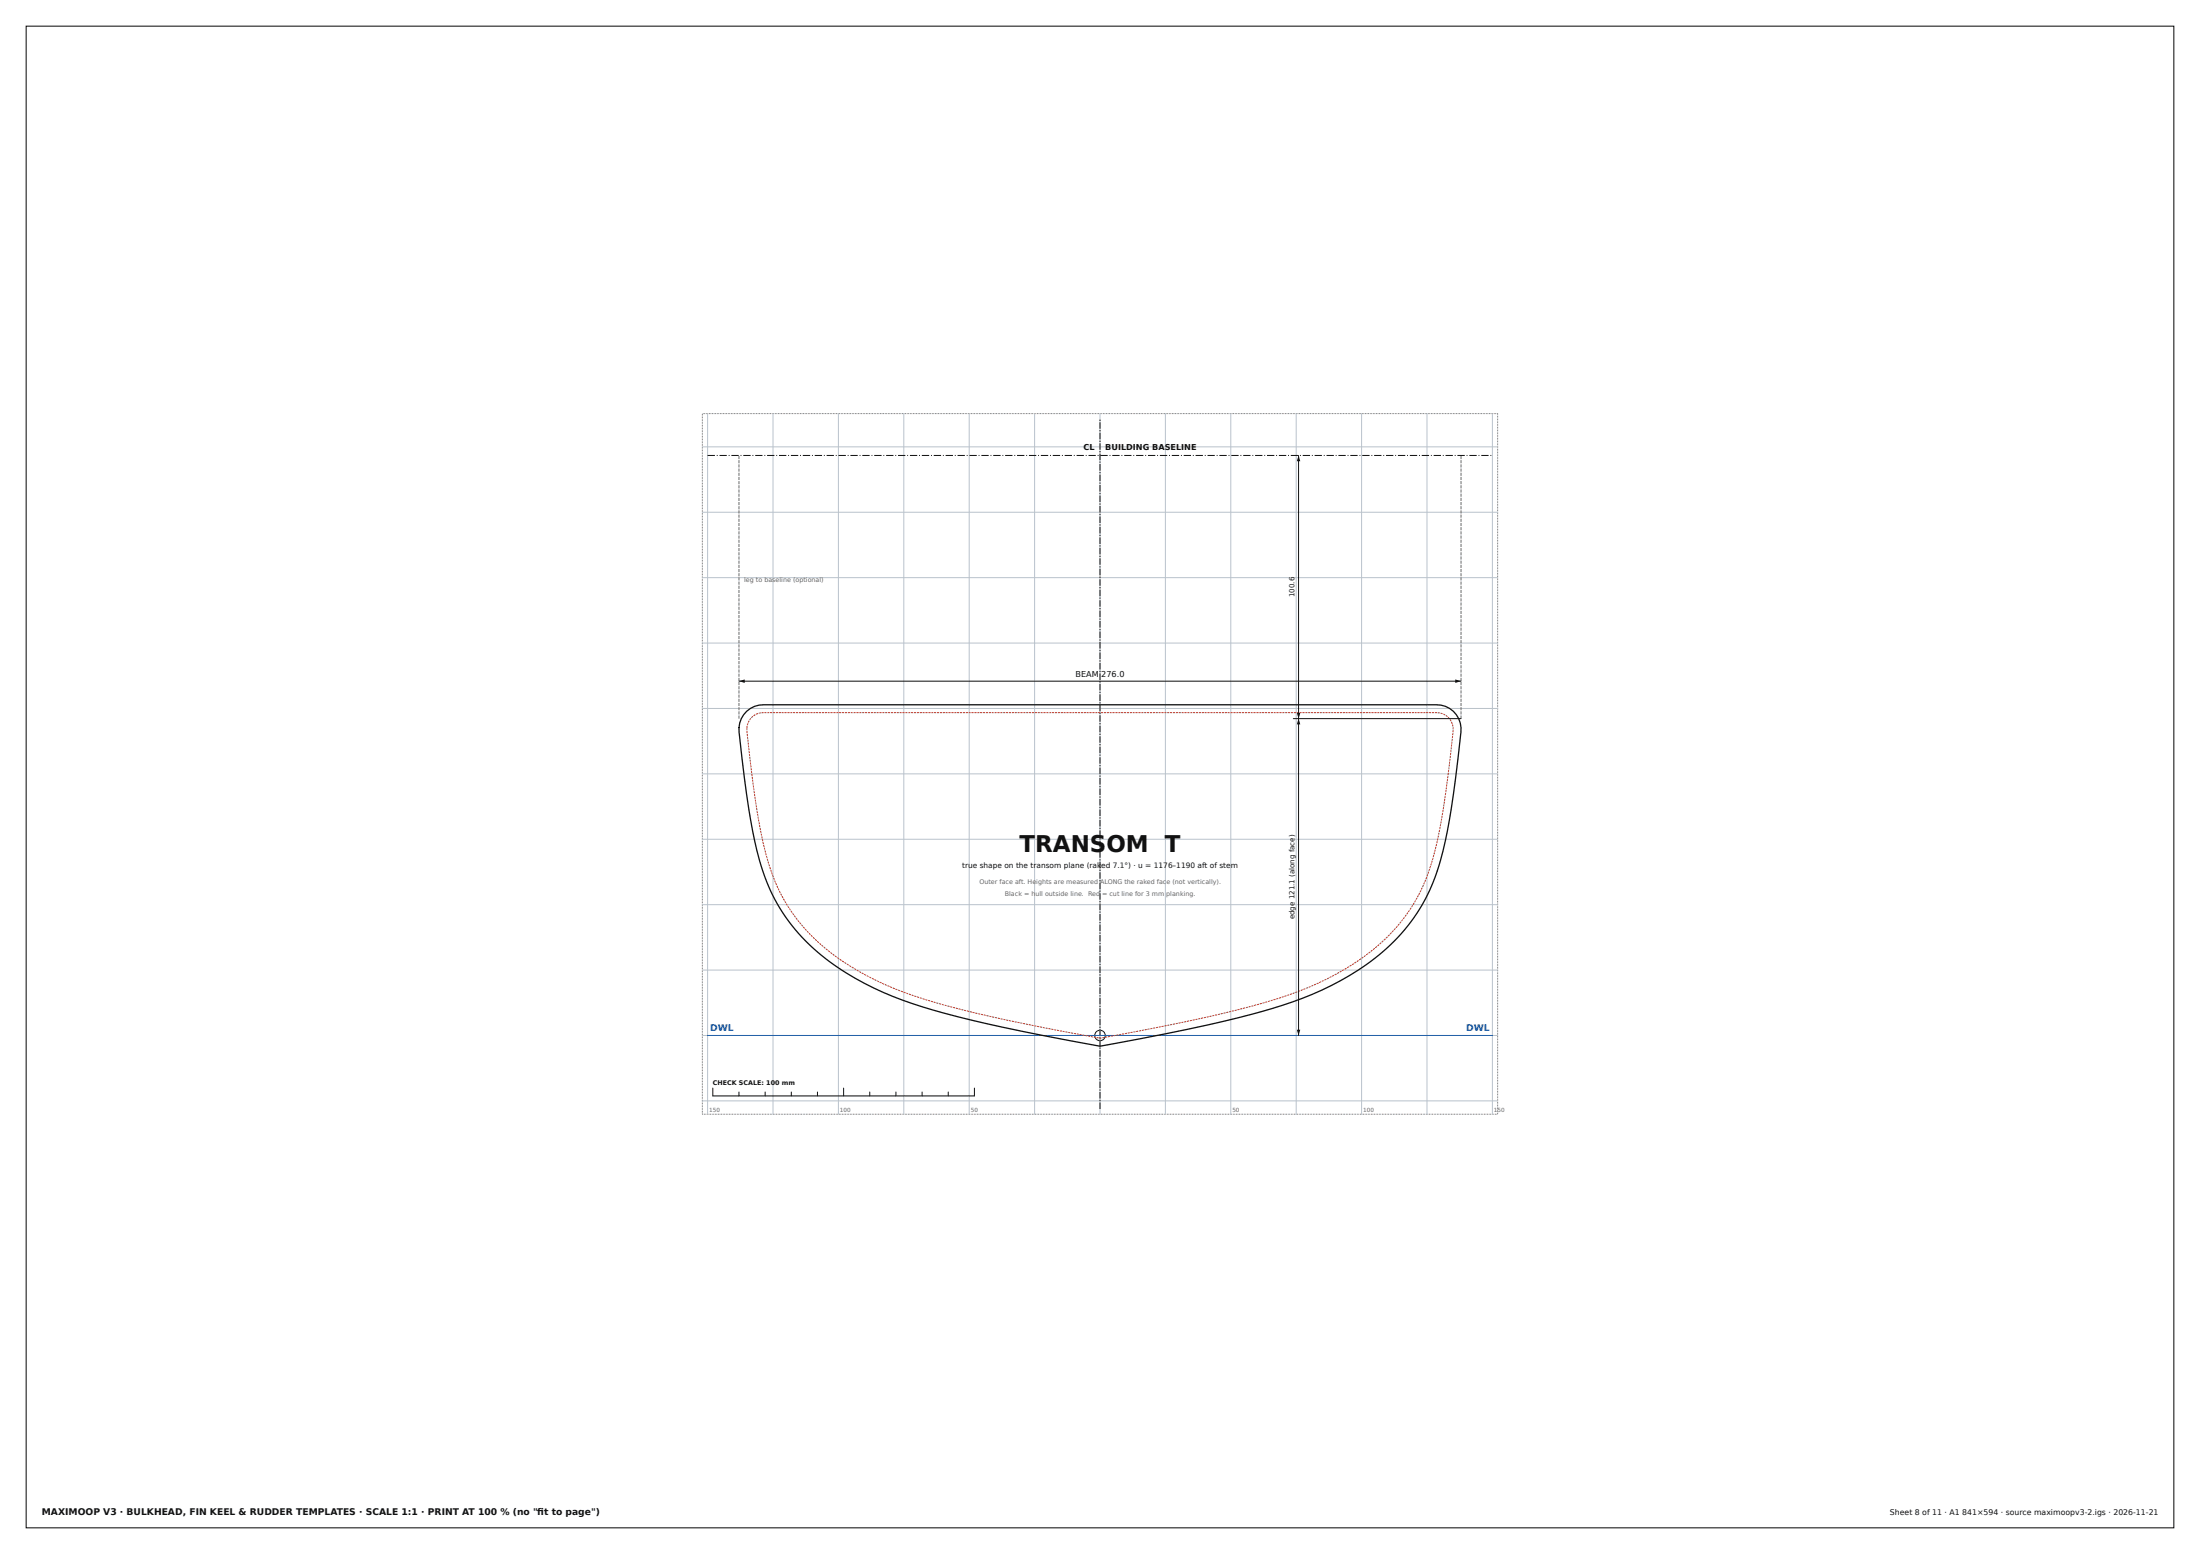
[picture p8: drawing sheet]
<svg xmlns="http://www.w3.org/2000/svg" width="841mm" height="594mm" viewBox="0 0 841 594" stroke-linecap="round" stroke-linejoin="round" font-family="sans-serif">
<path d="M10 10h821v574h-821z" fill="none" stroke="#111" stroke-width=".4"/>
<path d="M268.5 158.1h304v267.8h-304z" fill="none" stroke="#666" stroke-width=".38" stroke-dasharray=".3 .3" stroke-linecap="butt"/>
<circle cx="420.5" cy="395.8" r="2" fill="none" stroke="#111" stroke-width=".38"/>
<g fill="#111">
<path d="M282.5 260.4l2.2-.7v1.3z"/>
<path d="M556.3 259.7l2.2 .7-2.2 .6z"/>
<path d="M495.7 393.6h1.4l-.7 2.2z"/>
<path d="M496.4 274.7l.7 2.2h-1.4z"/>
<path d="M495.7 272.5h1.4l-.7 2.2z"/>
<path d="M496.4 174.1l.7 2.2h-1.4z"/>
</g>
<g fill="none" stroke="#b9c2cc" stroke-width=".38">
<path d="M270.5 158.1v267.8M295.5 158.1v267.8M320.5 158.1v267.8M345.5 158.1v267.8M370.5 158.1v267.8M395.5 158.1v267.8M420.5 158.1v267.8M445.5 158.1v267.8M470.5 158.1v267.8M495.5 158.1v267.8M520.5 158.1v267.8M545.5 158.1v267.8"/>
<path d="M570.5 158.1v267.8M268.5 170.8h304M268.5 195.8h304M268.5 220.8h304M268.5 245.8h304M268.5 270.8h304M268.5 295.8h304M268.5 320.8h304M268.5 345.8h304M268.5 370.8h304M268.5 395.8h304M268.5 420.8h304"/>
</g>
<path d="M420.5 423.9v-263.8" fill="none" stroke="#111" stroke-width=".38" stroke-dasharray="2.5 .5 .5 .5" stroke-linecap="butt"/>
<path d="M270.5 395.8h300" fill="none" stroke="#1f5fa8" stroke-width=".38"/>
<path d="M270.5 174.1h300" fill="none" stroke="#111" stroke-width=".38" stroke-dasharray="2.8 .7 .4 .7" stroke-linecap="butt"/>
<path d="M282.5 274.7v-100.6M558.5 274.7v-100.6" fill="none" stroke="#666" stroke-width=".38" stroke-dasharray="1.2 .4" stroke-linecap="butt"/>
<path d="M285.5 271.9a10.1 10.1 0 0 1 8.4-2.5h255.2a9.3 9.3 0 0 1 9.4 10.5 307.2 307.2 0 0 1-7.9 49 71.7 71.7 0 0 1-34.8 44.1 147.2 147.2 0 0 1-42.7 16.1l-19.4 4.4-33.2 6.4a582.1 582.1 0 0 1-68-15.1 105.7 105.7 0 0 1-43.1-23.7 69.5 69.5 0 0 1-20.1-36 351.3 351.3 0 0 1-6.8-47 9.4 9.4 0 0 1 3-6.2z" fill="none" stroke="#111" stroke-width=".5"/>
<path d="M285.5 278.3a6.3 6.3 0 0 1 6.5-5.9h257a6.3 6.3 0 0 1 6.5 7.3 304.2 304.2 0 0 1-7.7 48.4 68.7 68.7 0 0 1-33.6 42.3 144.3 144.3 0 0 1-41.8 15.8l-19.3 4.4-32.6 6.3a577 577 0 0 1-67.1-14.9 101.5 101.5 0 0 1-43.3-24.4 67.3 67.3 0 0 1-18.3-35.1 347.3 347.3 0 0 1-6.3-44.2" fill="none" stroke="#c0392b" stroke-width=".38" stroke-dasharray=".8 .3" stroke-linecap="butt"/>
<g fill="none" stroke="#111" stroke-width=".38">
<path d="M496.4 174.1v221.7M282.5 260.4h276M494.4 274.7h64.1M272.5 415.9v3M282.5 417.4v1.5M292.5 417.4v1.5M302.5 417.4v1.5M312.5 417.4v1.5M322.5 415.9v3M332.5 417.4v1.5M342.5 417.4v1.5M352.5 417.4v1.5"/>
<path d="M362.5 417.4v1.5M372.5 415.9v3"/>
</g>
<path d="M272.5 418.9h100" fill="none" stroke="#111" stroke-width=".4"/>
<text font-size="8.8" fill="#111" x="389.8" y="325.8">TRANSOM T</text>
<g font-size="3.5" fill="#1f5fa8">
<text x="271.5" y="394">DWL</text>
<text x="560.5" y="394">DWL</text>
</g>
<g font-size="3.5" fill="#111">
<text x="16" y="579">MAXIMOOP V3 · BULKHEAD, FIN KEEL &amp; RUDDER TEMPLATES · SCALE 1:1 · PRINT AT 100 % (no &quot;ft to page&quot;)</text>
<text x="205.4" y="579">i</text>
</g>
<g font-size="3.1" fill="#111">
<text x="414.2" y="172.1">CL</text>
<text x="422.5" y="172.1">BUILDING BASELINE</text>
<text x="411.1" y="258.8">BEAM 276.0</text>
</g>
<text font-size="3" fill="#111" x="722.5" y="579">Sheet 8 of 11 · A1 841×594 · source maximoopv3-2.igs · 2026-11-21</text>
<text font-size="2.8" fill="#111" x="367.8" y="331.8">true shape on the transom plane (raked 7.1°) · u = 1176–1190 aft of stem</text>
<g font-size="2.7" fill="#111">
<text x="494.9" y="228.2" transform="rotate(-90 494.9 228.2)">100.6</text>
<text x="494.9" y="351.4" transform="rotate(-90 494.9 351.4)">edge 121.1 (along face)</text>
</g>
<g font-size="2.4" fill="#666">
<text x="284.5" y="222.4">leg to baseline (optional)</text>
<text x="374.4" y="337.8">Outer face aft. Heights are measured ALONG the raked face (not vertically).</text>
<text x="384.1" y="342.3">Black = hull outside line. Red = cut line for 3 mm planking.</text>
</g>
<text font-size="2.4" fill="#111" x="272.5" y="414.9">CHECK SCALE: 100 mm</text>
<g font-size="2.2" fill="#666">
<text x="271.1" y="424.9">150</text>
<text x="321.1" y="424.9">100</text>
<text x="371.1" y="424.9">50</text>
<text x="471.1" y="424.9">50</text>
<text x="521.1" y="424.9">100</text>
<text x="571.1" y="424.9">150</text>
</g>
</svg>
